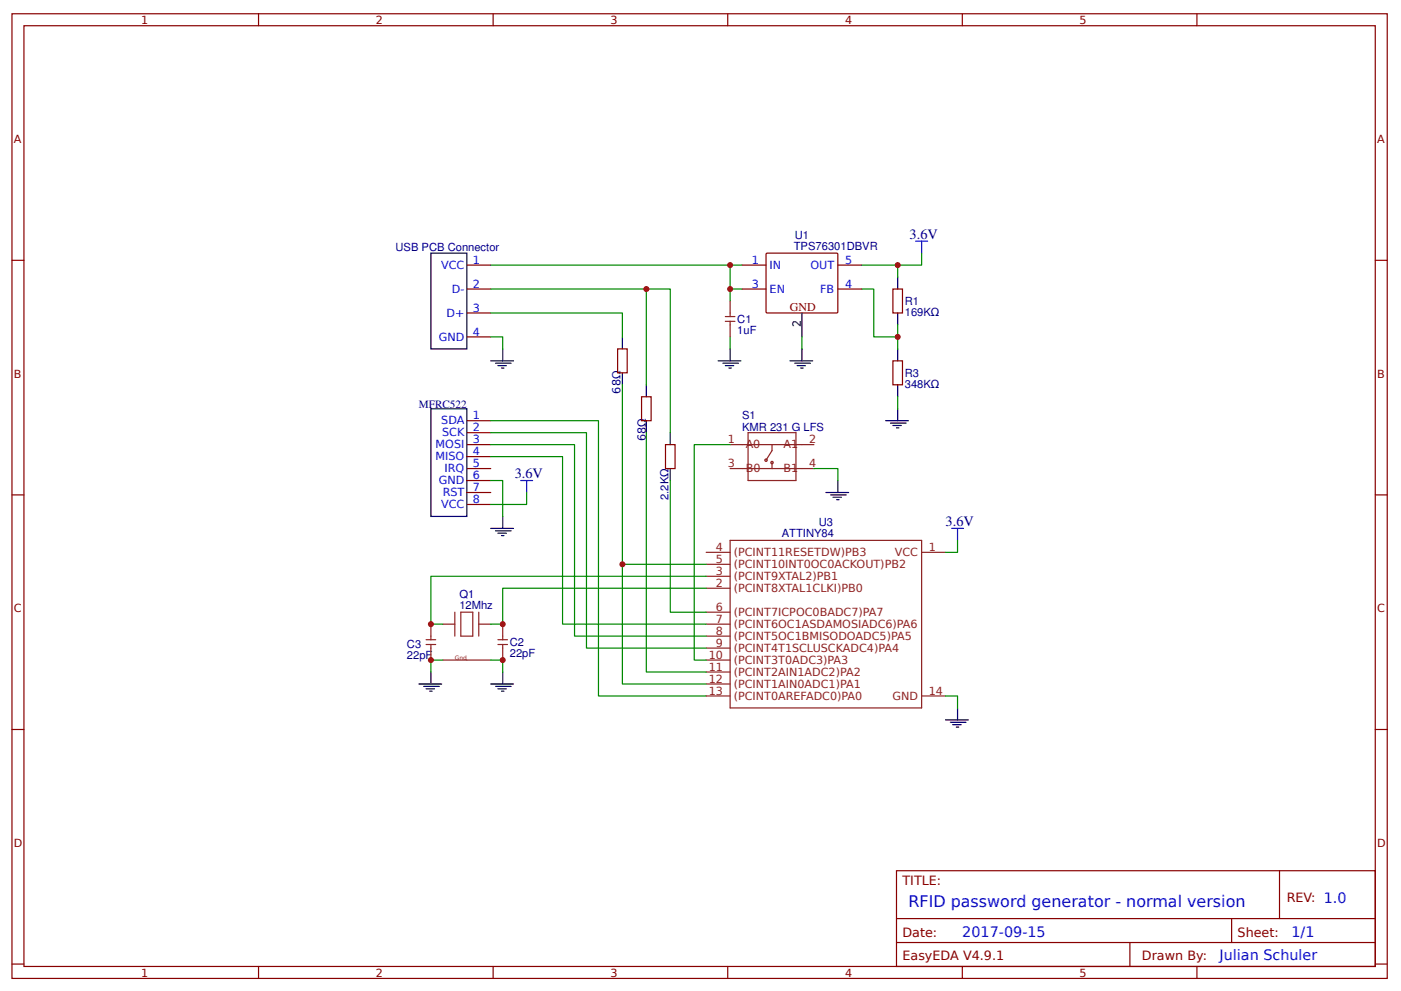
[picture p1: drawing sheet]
<svg xmlns="http://www.w3.org/2000/svg" width="310mm" height="219mm" viewBox="0 0 310 219" stroke-linecap="round" stroke-linejoin="round" font-family="sans-serif">
<g fill="none" stroke="#800" stroke-width=".26">
<path d="M2.6 3h304.1v213.3h-304.1zM5.3 5.7h298.7v208h-298.7zM57.1 3v2.7M109 3v2.7M160.9 3v2.7M212.7 3v2.7M264.6 3v2.7M2.6 57.5h2.7M164 58.6h5.3M169.5 56h15.6l.1 .2v12.9l-.3 .1h-15.4l-.2-.3v-12.7zM185.2 58.6h5.3M304 57.5h2.7"/>
<path d="M164 63.9h5.3M185.2 63.9h5.3M197.4 79.8h2.1v5.3h-2.1zM197.4 63.9h2.1v5.3h-2.1zM2.6 109.4h2.7M304 109.4h2.7M2.6 161.3h2.7M304 161.3h2.7M198.2 192.5h105.8v21.2h-105.8zM282.8 192.5v10.6M2.6 213.1h2.7M57.1 213.7v2.6"/>
<path d="M109 213.7v2.6M160.9 213.7v2.6M198.2 203.1h105.8M198.2 208.4h105.8M212.7 213.7v2.6M249.8 208.4v5.3M264.6 213.7v2.6M272.3 203.1v5.3M304 213.1h2.7"/>
</g>
<path d="M177.3 69.2v5.3M198.4 61.3v2.6M198.4 69.2v2.6M198.4 77.1v2.7M198.4 85.1v2.6" fill="none" stroke="#000" stroke-width=".26"/>
<path d="M190.5 58.6h7.9v2.7M190.5 63.9h2.6v10.6h5.3v-2.7M198.4 74.5v2.6" fill="none" stroke="#080" stroke-width=".26"/>
<circle cx="198.4" cy="74.5" r=".66" fill="#c00"/>
<path d="M164 58.6h-2.6v5.3h2.6M161.4 63.9v2.6" fill="none" stroke="#080" stroke-width=".26"/>
<path d="M160.3 71h2.2M160.3 70h2.2M161.4 66.5v3.5M161.4 71v3.5" fill="none" stroke="#8d2323" stroke-width=".26"/>
<circle cx="161.4" cy="63.9" r=".66" fill="#c00"/>
<path d="M103.2 58.6h5.3M103.2 63.9h5.3M103.2 69.2h5.3M103.2 74.5h5.3M136.5 77.1h2.1v5.3h-2.1zM141.8 87.7h2.1v5.3h-2.1zM147.1 98.3h2.1v5.3h-2.1z" fill="none" stroke="#800" stroke-width=".26"/>
<g fill="none" stroke="#000" stroke-width=".26">
<path d="M95.2 56h8v21.1h-8zM108.5 79.8h5M111.1 77.1v2.7M137.6 74.5v2.6M158.7 79.8h5.1M161.4 77.1v2.7M174.6 79.8h5.1M177.3 77.1v2.7M109.5 80.3h3.5M110.1 80.8h1.8M110.9 81.4h.5M137.6 82.4v2.7"/>
<path d="M142.9 85.1v2.6M142.9 93v2.6M148.2 95.6v2.7M159.8 80.3h3.4M160.3 80.8h1.9M161.1 81.4h.6M175.7 80.3h3.4M176.2 80.8h1.9M177 81.4h.5M195.8 93h5M196.8 93.5h3.5M197.4 94.1h1.8"/>
<path d="M198.2 94.6h.5M198.4 90.4v2.6M148.2 103.6v2.6M92.6 151.2h5M93.7 151.7h3.4M94.2 152.3h1.8M95 152.8h.5M95.2 148.6v2.6M108.5 151.2h5M109.5 151.7h3.5M110.1 152.3h1.8M110.9 152.8h.5"/>
<path d="M111.1 148.6v2.6M209 159.1h5M210.1 159.7h3.4M211.7 156.5v2.6M210.6 160.2h1.9M211.4 160.7h.5"/>
</g>
<path d="M108.5 58.6h52.9M108.5 63.9h34.4v21.2M108.5 69.2h29.1v5.3M142.9 63.9h5.3v31.7M161.4 74.5v2.6M177.3 74.5v2.6M198.4 87.7v2.7M97.9 145.9h-2.7v2.7M108.5 145.9h2.6v2.7M209 153.9h2.7v2.6" fill="none" stroke="#080" stroke-width=".26"/>
<g fill="none" stroke="#8d2323" stroke-width=".26">
<path d="M161.4 119.5h42.3v37h-42.3zM95.2 138v3.4M97.9 138h2.6M100.5 135.3v5.3M101.9 135.3h2.6v5.3h-2.6zM105.8 138h2.7M105.8 135.3v5.3M111.1 138v3.4M156.1 122.1h5.3M156.1 138h5.3M156.1 135.3h5.3M156.1 130h5.3"/>
<path d="M156.1 127.4h5.3M156.1 124.8h5.3M203.7 122.1h5.3M94.2 142.5h2.1M94.2 141.4h2.1M95.2 142.5v3.4M97.9 145.9h10.6M110.1 142.5h2.1M110.1 141.4h2.1M111.1 142.5v3.4M156.1 145.9h5.3M156.1 148.6h5.3"/>
<path d="M156.1 151.2h5.3M156.1 153.9h5.3M156.1 143.3h5.3M156.1 140.6h5.3M203.7 153.9h5.3"/>
</g>
<g fill="#c00">
<circle cx="95.3" cy="145.9" r=".66"/>
<circle cx="111.1" cy="145.9" r=".66"/>
</g>
<path d="M156.1 127.4h-60.9v10.6h2.7M156.1 130h-45v8h-2.6" fill="none" stroke="#080" stroke-width=".26"/>
<g fill="#c00">
<circle cx="111.1" cy="138" r=".66"/>
<circle cx="95.3" cy="138" r=".66"/>
<circle cx="161.4" cy="58.6" r=".66"/>
</g>
<path d="M203.7 56v2.6h-5.3M108.5 74.5h2.6v2.6M108.5 95.6h21.1v47.7h26.5M108.5 98.3h18.5v42.3h29.1M137.6 85.1v66.1h18.5M142.9 95.6v53h13.2M108.5 106.2h2.6v8M108.5 100.9h15.9v37.1h31.7M148.2 106.2v29.1h7.9" fill="none" stroke="#080" stroke-width=".26"/>
<path d="M103.2 93h5.3M103.2 95.6h5.3M103.2 98.3h5.3M103.2 100.9h5.3M103.2 103.6h5.3M103.2 106.2h5.3M103.2 108.9h5.3M103.2 111.5h5.3" fill="none" stroke="#800" stroke-width=".26"/>
<path d="M95.2 90.4h8v23.8h-8zM108.5 116.8h5M109.5 117.3h3.5M110.1 117.9h1.8M110.9 118.4h.5M111.1 114.2v2.6" fill="none" stroke="#000" stroke-width=".26"/>
<path d="M202.4 53.3h2.7M203.7 53.3v2.7M115.1 106.2h2.6M116.4 106.2v2.7M210.3 116.8h2.7M211.7 116.8v2.7" fill="none" stroke="#00f" stroke-width=".26"/>
<circle cx="198.4" cy="58.6" r=".66" fill="#c00"/>
<path d="M116.4 108.9v2.6h-7.9M211.7 119.5v2.6h-2.7" fill="none" stroke="#080" stroke-width=".26"/>
<circle cx="142.9" cy="63.9" r=".66" fill="#c00"/>
<path d="M108.5 93h23.8v60.9h23.8M137.6 124.8h18.5" fill="none" stroke="#080" stroke-width=".26"/>
<circle cx="137.6" cy="124.8" r=".66" fill="#c00"/>
<g fill="none" stroke="#8d2323" stroke-width=".26">
<path d="M161.4 98.3h18.5M165.4 95.6h10.5v10.6h-10.5zM170.7 98.3v1.3l-1.4 2.1M161.4 103.6h18.5M170.7 102.3v1.3"/>
<circle cx="169.3" cy="101.7" r=".26"/>
<circle cx="170.7" cy="102.3" r=".26"/>
</g>
<path d="M161.4 98.3h-7.9v47.6h2.6M179.9 103.6h5.3v2.6" fill="none" stroke="#080" stroke-width=".26"/>
<path d="M182.6 108.9h5M183.6 109.4h3.5M184.1 109.9h1.9M184.9 110.5h.6M185.2 106.2v2.7" fill="none" stroke="#000" stroke-width=".26"/>
<text font-size="3.5" fill="#00f" x="200.8" y="200.4">RFID password generator - normal version</text>
<g font-size="3.2" fill="#000080">
<text x="201.1" y="52.8">3.6V</text>
<text x="113.8" y="105.7">3.6V</text>
<text x="209" y="116.3">3.6V</text>
</g>
<g font-size="3.2" fill="#00f">
<text x="212.7" y="207">2017-09-15</text>
<text x="285.5" y="207">1/1</text>
<text x="269.6" y="212.3">Julian Schuler</text>
</g>
<g font-size="2.8" fill="#800">
<text x="199.5" y="195.7">TITLE:</text>
<text x="284.4" y="199.4">REV: 1.0</text>
<text x="199.5" y="207">Date:</text>
<text x="273.6" y="207">Sheet:</text>
<text x="199.5" y="212.3">EasyEDA V4.9.1</text>
<text x="252.4" y="212.3">Drawn By:</text>
</g>
<text font-size="2.6" fill="#800" x="174.6" y="68.7">GND</text>
<g font-size="2.5" fill="#800">
<text x="31.2" y="5.3">1</text>
<text x="83.1" y="5.3">2</text>
<text x="134.9" y="5.3">3</text>
<text x="186.8" y="5.3">4</text>
<text x="238.7" y="5.3">5</text>
<text x="3" y="31.6">A</text>
<text x="304.4" y="31.6">A</text>
<text x="3" y="83.5">B</text>
<text x="304.4" y="83.5">B</text>
<text x="3" y="135.3">C</text>
<text x="304.4" y="135.3">C</text>
<text x="3" y="187.2">D</text>
<text x="304.4" y="187.2">D</text>
<text x="31.2" y="215.9">1</text>
<text x="83.1" y="215.9">2</text>
<text x="134.9" y="215.9">3</text>
<text x="186.8" y="215.9">4</text>
<text x="238.7" y="215.9">5</text>
</g>
<g font-size="2.5" fill="#000080">
<text x="175.7" y="52.7">U1</text>
<text x="87.4" y="55.6">USB PCB Connector</text>
<text x="175.5" y="55.2">TPS76301DBVR</text>
<text x="163" y="71.4">C1</text>
<text x="200" y="69.8">169KΩ</text>
<text x="200" y="67.4">R1</text>
<text x="163" y="73.8">1uF</text>
<text x="200" y="83.3">R3</text>
<text x="137.2" y="87" transform="rotate(-90 137.2 87)">68Ω</text>
<text x="200" y="85.7">348KΩ</text>
<text x="92.6" y="90.2">MFRC522</text>
<text x="164" y="95.2">KMR 231 G LFS</text>
<text x="164" y="92.6">S1</text>
<text x="142.7" y="97.6" transform="rotate(-90 142.7 97.6)">68Ω</text>
<text x="147.8" y="110.5" transform="rotate(-90 147.8 110.5)">2.2KΩ</text>
<text x="172.8" y="118.7">ATTINY84</text>
<text x="181" y="116.2">U3</text>
<text x="101.5" y="134.5">12Mhz</text>
<text x="101.5" y="132.1">Q1</text>
<text x="90" y="143.1">C3</text>
<text x="112.7" y="142.8">C2</text>
<text x="90" y="145.8">22pF</text>
<text x="112.7" y="145.2">22pF</text>
</g>
<g font-size="2.5" fill="#00f">
<text x="97.5" y="59.4">VCC</text>
<text x="104.5" y="58.3">1</text>
<text x="166.2" y="58.3">1</text>
<text x="170.1" y="59.4">IN</text>
<text x="179.2" y="59.4">OUT</text>
<text x="186.8" y="58.3">5</text>
<text x="99.9" y="64.7">D-</text>
<text x="104.5" y="63.6">2</text>
<text x="166.2" y="63.6">3</text>
<text x="170.1" y="64.7">EN</text>
<text x="181.3" y="64.7">FB</text>
<text x="186.8" y="63.6">4</text>
<text x="98.7" y="70">D+</text>
<text x="104.5" y="68.9">3</text>
<text x="97" y="75.3">GND</text>
<text x="104.5" y="74.2">4</text>
<text x="97.5" y="93.8">SDA</text>
<text x="104.5" y="92.7">1</text>
<text x="104.5" y="95.4">2</text>
<text x="96.3" y="99.1">MOSI</text>
<text x="96.3" y="101.7">MISO</text>
<text x="97.7" y="96.4">SCK</text>
<text x="104.5" y="98">3</text>
<text x="104.5" y="100.7">4</text>
<text x="97" y="107">GND</text>
<text x="98.3" y="104.4">IRQ</text>
<text x="104.5" y="103.3">5</text>
<text x="104.5" y="106">6</text>
<text x="97.5" y="112.3">VCC</text>
<text x="97.9" y="109.7">RST</text>
<text x="104.5" y="108.6">7</text>
<text x="104.5" y="111.3">8</text>
</g>
<text font-size="2.5" x="177" y="72.3" transform="rotate(-90 177 72.3)">2</text>
<g font-size="2.5" fill="#8d2323">
<text x="160.9" y="98">1</text>
<text x="164.8" y="99.1">A0</text>
<text x="173.2" y="99.1">A1</text>
<text x="178.9" y="98">2</text>
<text x="160.9" y="103.3">3</text>
<text x="164.8" y="104.4">B0</text>
<text x="173.2" y="104.4">B1</text>
<text x="178.9" y="103.3">4</text>
<text x="158.2" y="124.5">5</text>
<text x="158.2" y="121.8">4</text>
<text x="162.2" y="125.5">(PCINT10INT0OC0ACKOUT)PB2</text>
<text x="162.2" y="122.9">(PCINT11RESETDW)PB3</text>
<text x="197.8" y="122.9">VCC</text>
<text x="205.3" y="121.8">1</text>
<text x="158.2" y="129.8">2</text>
<text x="158.2" y="127.1">3</text>
<text x="162.2" y="130.8">(PCINT8XTAL1CLKI)PB0</text>
<text x="162.2" y="128.2">(PCINT9XTAL2)PB1</text>
<text x="158.2" y="137.7">7</text>
<text x="158.2" y="135.1">6</text>
<text x="162.2" y="136.1">(PCINT7ICPOC0BADC7)PA7</text>
<text x="158.2" y="143">9</text>
<text x="158.2" y="140.4">8</text>
<text x="162.2" y="141.4">(PCINT5OC1BMISODOADC5)PA5</text>
<text x="162.2" y="138.8">(PCINT6OC1ASDAMOSIADC6)PA6</text>
<text x="156.7" y="145.7">10</text>
<text x="156.7" y="148.3">11</text>
<text x="162.2" y="146.7">(PCINT3T0ADC3)PA3</text>
<text x="162.2" y="149.4">(PCINT2AIN1ADC2)PA2</text>
<text x="162.2" y="144.1">(PCINT4T1SCLUSCKADC4)PA4</text>
<text x="156.7" y="150.9">12</text>
<text x="156.7" y="153.6">13</text>
<text x="162.2" y="152">(PCINT1AIN0ADC1)PA1</text>
<text x="162.2" y="154.6">(PCINT0AREFADC0)PA0</text>
<text x="197.3" y="154.6">GND</text>
<text x="205.3" y="153.6">14</text>
</g>
<text font-size="1.3" fill="#8d2323" x="100.5" y="145.9">Gnd</text>
</svg>
